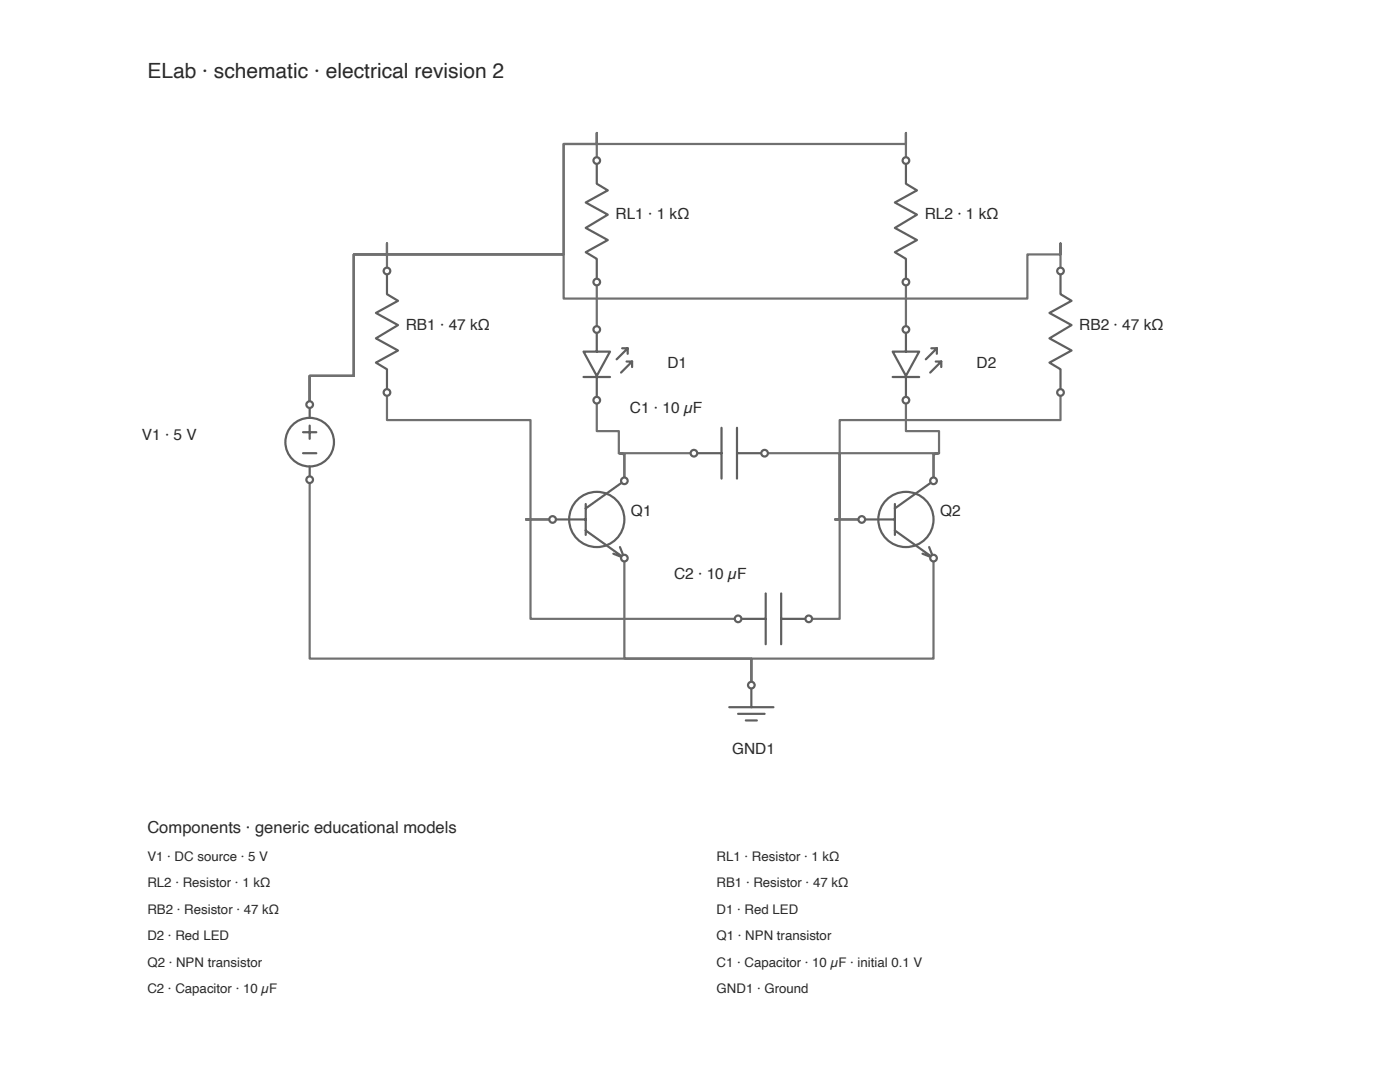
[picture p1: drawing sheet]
<svg xmlns="http://www.w3.org/2000/svg" width="279mm" height="216mm" viewBox="0 0 279 216" stroke-linecap="round" stroke-linejoin="round" font-family="sans-serif">
<g fill="none" stroke="#707070" stroke-width=".44">
<path d="M119.1 32v-5.5v2.2h-6.6v22.1h-41.9v24.2h-8.8v5.7M180.8 32v-5.5v2.2h-68.3v22.1h-41.9v24.2h-8.8v5.7M77.2 54.1v-5.5v2.2h-6.6v24.2h-8.8v5.7M119.1 56.3v9.5M180.8 56.3v9.5M211.6 54.1v-5.5v2.2h-6.6v8.8h-92.5v-8.8h-41.9v24.2h-8.8v5.7M77.2 78.3v5.5h28.7v19.9h-.9h5.3h-5.3h.9v19.8h41.4M119.1 79.9v6.1h4.4v4.4l1.1 .3v5.2v-5.2l-1.1-.3h15M180.8 79.9v6.1h6.6v4.4l-1.1 .3v5.2v-5.2l1.1-.3h-19.8v33.1h-6.2M211.6 78.3v5.5h-44v19.9h-.9h5.3h-5.3h.9v-13.3h-15M61.8 95.7v35.7h88.1v5.3M124.6 111.4v20h25.3v5.3"/>
<path d="M186.3 111.4v20h-36.4v5.3"/>
</g>
<g fill="#fff">
<path d="M27.6 84.5h26.5v4.2h-26.5z"/>
<path d="M122.2 40.4h32.6v4.2h-32.6z"/>
<path d="M183.9 40.4h32.6v4.2h-32.6z"/>
<path d="M80.3 62.4h35.7v4.2h-35.7z"/>
<path d="M214.7 62.4h35.7v4.2h-35.7z"/>
<path d="M132.5 70.2h8v4.1h-8z"/>
<path d="M194.2 70.2h8v4.1h-8z"/>
<path d="M125.3 99.7h7.9v4.2h-7.9z"/>
<path d="M187 99.7h7.9v4.2h-7.9z"/>
<path d="M125 79.2h32.7v4.2h-32.7z"/>
<path d="M133.9 112.2h32.6v4.2h-32.6z"/>
<path d="M145.4 147.1h14.1v4.2h-14.1z"/>
</g>
<g fill="none" stroke="#5f5f5f" stroke-width=".44">
<path d="M60.5 86.2h2.6M60.5 90.4h2.6M61.8 80.7v2.7M61.8 84.9v2.7M61.8 93.1v2.6"/>
<circle cx="61.8" cy="88.2" r="4.8"/>
</g>
<g fill="#fff" stroke="#5f5f5f" stroke-width=".44">
<circle cx="61.8" cy="80.7" r=".66"/>
<circle cx="61.8" cy="95.7" r=".66"/>
</g>
<path d="M119.1 32v4.7l2.2 1.3-4.4 2.4 4.4 2.4-4.4 2.7 4.4 2.4-4.4 2.4 2.2 1.3v4.7" fill="none" stroke="#5f5f5f" stroke-width=".44"/>
<g fill="#fff" stroke="#5f5f5f" stroke-width=".44">
<circle cx="119.1" cy="32" r=".66"/>
<circle cx="119.1" cy="56.3" r=".66"/>
</g>
<path d="M180.8 32v4.7l2.2 1.3-4.4 2.4 4.4 2.4-4.4 2.7 4.4 2.4-4.4 2.4 2.2 1.3v4.7" fill="none" stroke="#5f5f5f" stroke-width=".44"/>
<g fill="#fff" stroke="#5f5f5f" stroke-width=".44">
<circle cx="180.8" cy="32" r=".66"/>
<circle cx="180.8" cy="56.3" r=".66"/>
</g>
<path d="M77.2 54.1v4.6l2.2 1.3-4.4 2.4 4.4 2.5-4.4 2.6 4.4 2.4-4.4 2.5 2.2 1.3v4.6" fill="none" stroke="#5f5f5f" stroke-width=".44"/>
<g fill="#fff" stroke="#5f5f5f" stroke-width=".44">
<circle cx="77.2" cy="54.1" r=".66"/>
<circle cx="77.2" cy="78.3" r=".66"/>
</g>
<path d="M211.6 54.1v4.6l2.3 1.3-4.5 2.4 4.5 2.5-4.5 2.6 4.5 2.4-4.5 2.5 2.2 1.3v4.6" fill="none" stroke="#5f5f5f" stroke-width=".44"/>
<g fill="#fff" stroke="#5f5f5f" stroke-width=".44">
<circle cx="211.6" cy="54.1" r=".66"/>
<circle cx="211.6" cy="78.3" r=".66"/>
</g>
<path d="M116.5 70.2h5.2l-2.6 4.8zM116.5 75.2h5.2M119.1 65.8v4.4M119.1 75.2v4.7M124.2 69.5h1.1v1.1M125 72.1h1.1v1.1M125.3 69.5l-2.2 2.2M126.1 72.1l-2.2 2.2" fill="none" stroke="#5f5f5f" stroke-width=".44"/>
<g fill="#fff" stroke="#5f5f5f" stroke-width=".44">
<circle cx="119.1" cy="65.8" r=".66"/>
<circle cx="119.1" cy="79.9" r=".66"/>
</g>
<path d="M178.2 70.2h5.2l-2.6 4.8zM178.2 75.2h5.2M180.8 65.8v4.4M180.8 75.2v4.7M185.9 69.5h1.1v1.1M186.7 72.1h1.1v1.1M187 69.5l-2.2 2.2M187.8 72.1l-2.2 2.2" fill="none" stroke="#5f5f5f" stroke-width=".44"/>
<g fill="#fff" stroke="#5f5f5f" stroke-width=".44">
<circle cx="180.8" cy="65.8" r=".66"/>
<circle cx="180.8" cy="79.9" r=".66"/>
</g>
<g fill="none" stroke="#5f5f5f" stroke-width=".44">
<path d="M124.6 95.9l-7.7 5.5M110.3 103.7h6.6M116.9 100.6v6.1M116.9 105.9l7.7 5.5M123.7 109.2l.9 2.2-2.2-.9"/>
<circle cx="119.1" cy="103.7" r="5.5"/>
</g>
<g fill="#fff" stroke="#5f5f5f" stroke-width=".44">
<circle cx="110.3" cy="103.7" r=".66"/>
<circle cx="124.6" cy="95.9" r=".66"/>
<circle cx="124.6" cy="111.4" r=".66"/>
</g>
<g fill="none" stroke="#5f5f5f" stroke-width=".44">
<path d="M186.3 95.9l-7.7 5.5M172 103.7h6.6M178.6 100.6v6.1M178.6 105.9l7.7 5.5M185.4 109.2l.9 2.2-2.2-.9"/>
<circle cx="180.8" cy="103.7" r="5.5"/>
</g>
<g fill="#fff" stroke="#5f5f5f" stroke-width=".44">
<circle cx="172" cy="103.7" r=".66"/>
<circle cx="186.3" cy="95.9" r=".66"/>
<circle cx="186.3" cy="111.4" r=".66"/>
</g>
<path d="M138.5 90.4h5.5M144 85.4v10.1M147.1 90.4h5.5M147.1 85.4v10.1" fill="none" stroke="#5f5f5f" stroke-width=".44"/>
<g fill="#fff" stroke="#5f5f5f" stroke-width=".44">
<circle cx="138.5" cy="90.4" r=".66"/>
<circle cx="152.6" cy="90.4" r=".66"/>
</g>
<path d="M152.8 118.4v10.2M155.9 118.4v10.2M147.3 123.5h5.5M155.9 123.5h5.5" fill="none" stroke="#5f5f5f" stroke-width=".44"/>
<g fill="#fff" stroke="#5f5f5f" stroke-width=".44">
<circle cx="161.4" cy="123.5" r=".66"/>
<circle cx="147.3" cy="123.5" r=".66"/>
</g>
<path d="M149.9 136.7v4.4M145.5 141.1h8.9M147.3 142.4h5.3M148.8 143.8h2.2" fill="none" stroke="#5f5f5f" stroke-width=".44"/>
<circle cx="149.9" cy="136.7" r=".66" fill="#fff" stroke="#5f5f5f" stroke-width=".44"/>
<text font-size="4.2" fill="#2a2a2a" x="29.4" y="15.5">ELab · schematic · electrical revision 2</text>
<text font-size="3.3" fill="#2a2a2a" x="29.4" y="166.2">Components · generic educational models</text>
<g font-size="3.1" fill="#2a2a2a">
<text x="122.8" y="43.7">RL1 · 1 kΩ</text>
<text x="184.5" y="43.7">RL2 · 1 kΩ</text>
<text x="81" y="65.8">RB1 · 47 kΩ</text>
<text x="215.4" y="65.8">RB2 · 47 kΩ</text>
<text x="133.2" y="73.5">D1</text>
<text x="194.9" y="73.5">D2</text>
<text x="125.7" y="82.5">C1 · 10 µF</text>
<text x="28.3" y="87.8">V1 · 5 V</text>
<text x="125.9" y="103">Q1</text>
<text x="187.6" y="103">Q2</text>
<text x="134.5" y="115.6">C2 · 10 µF</text>
<text x="146.1" y="150.4">GND1</text>
</g>
<g font-size="2.6" fill="#2a2a2a">
<text x="29.4" y="171.7">V1 · DC source · 5 V</text>
<text x="143" y="171.7">RL1 · Resistor · 1 kΩ</text>
<text x="29.4" y="177">RL2 · Resistor · 1 kΩ</text>
<text x="143" y="177">RB1 · Resistor · 47 kΩ</text>
<text x="29.4" y="182.3">RB2 · Resistor · 47 kΩ</text>
<text x="143" y="182.3">D1 · Red LED</text>
<text x="29.4" y="187.6">D2 · Red LED</text>
<text x="143" y="187.6">Q1 · NPN transistor</text>
<text x="29.4" y="192.9">Q2 · NPN transistor</text>
<text x="143" y="192.9">C1 · Capacitor · 10 µF · initial 0.1 V</text>
<text x="29.4" y="198.2">C2 · Capacitor · 10 µF</text>
<text x="143" y="198.2">GND1 · Ground</text>
</g>
</svg>
